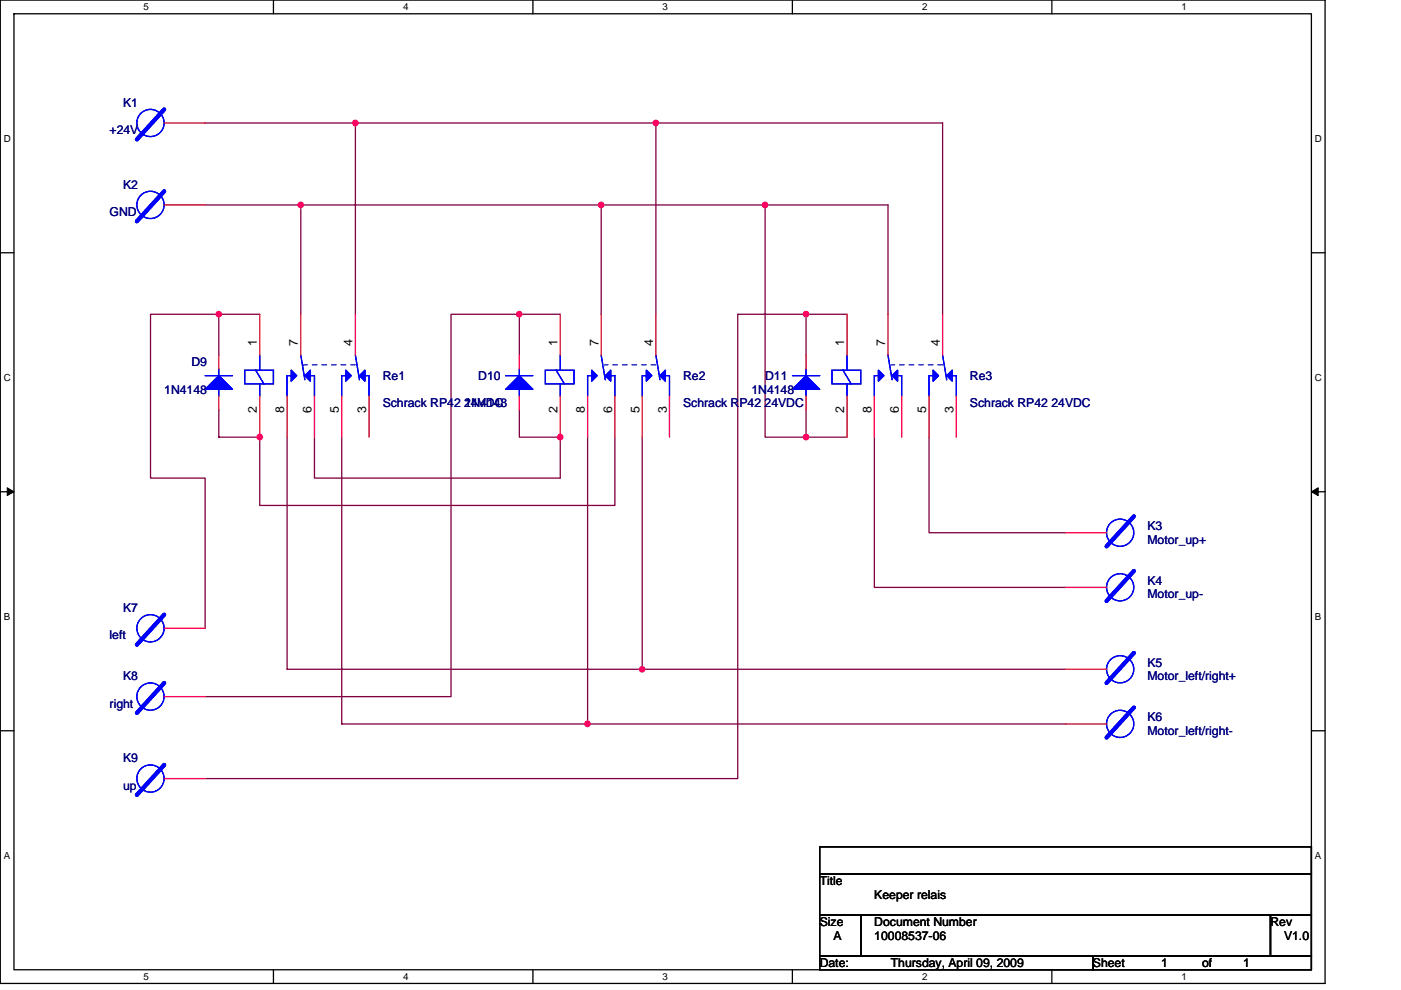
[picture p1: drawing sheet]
<svg xmlns="http://www.w3.org/2000/svg" width="297mm" height="210mm" viewBox="0 0 297 210" stroke-linecap="round" stroke-linejoin="round" font-family="sans-serif">
<path d="M.1 0h280.8v208.5h-280.8zM3 2.9h275v202.7h-275z" fill="none" stroke="#000" stroke-width=".28"/>
<g fill="#fff">
<path d="M30.5 .3h1.1v2.3h-1.1z"/>
<path d="M30.5 205.9h1.1v2.3h-1.1z"/>
</g>
<path d="M58 0v2.9M58 205.6v2.9" fill="none" stroke="#000" stroke-width=".28"/>
<g fill="#fff">
<path d="M85.5 .3h1.1v2.3h-1.1z"/>
<path d="M85.5 205.9h1.1v2.3h-1.1z"/>
</g>
<path d="M113 0v2.9M113 205.6v2.9" fill="none" stroke="#000" stroke-width=".28"/>
<g fill="#fff">
<path d="M140.5 .3h1.1v2.3h-1.1z"/>
<path d="M140.5 205.9h1.1v2.3h-1.1z"/>
</g>
<path d="M168 0v2.9M168 205.6v2.9" fill="none" stroke="#000" stroke-width=".28"/>
<g fill="#fff">
<path d="M195.5 .3h1.2v2.3h-1.2z"/>
<path d="M195.5 205.9h1.2v2.3h-1.2z"/>
</g>
<path d="M223 0v2.9M223 205.6v2.9" fill="none" stroke="#000" stroke-width=".28"/>
<g fill="#fff">
<path d="M250.5 .3h1.2v2.3h-1.2z"/>
<path d="M250.5 205.9h1.2v2.3h-1.2z"/>
<path d="M.8 28.3h1.5v2.3h-1.5z"/>
<path d="M278.8 28.3h1.5v2.3h-1.5z"/>
<path d="M.8 78.9h1.5v2.3h-1.5z"/>
<path d="M278.8 78.9h1.5v2.3h-1.5z"/>
</g>
<path d="M.1 53.6h2.9M278 53.6h2.9" fill="none" stroke="#000" stroke-width=".28"/>
<g fill="#fff">
<path d="M.8 129.6h1.4v2.3h-1.4z"/>
<path d="M278.8 129.6h1.4v2.3h-1.4z"/>
</g>
<path d="M.1 104.3h2.9M278 104.3h2.9" fill="none" stroke="#000" stroke-width=".28"/>
<path d="M1.5 103.4l1.5 .9-1.5 .8zM278 104.3l1.5-.9v1.7z" fill="#000" stroke="#000" stroke-width=".21"/>
<g fill="#fff">
<path d="M.8 180.3h1.4v2.3h-1.4z"/>
<path d="M278.8 180.3h1.4v2.3h-1.4z"/>
</g>
<path d="M.1 154.9h2.9M278 154.9h2.9M173.8 179.6h104.2v5.7h-104.2zM173.8 194h8.7v8.7h-8.7zM173.8 185.3h104.2v8.7h-104.2zM182.5 194h86.9v8.7h-86.9zM269.4 194h8.6v8.7h-8.6zM173.8 202.7h57.9v2.9h-57.9zM231.7 202.7h46.3v2.9h-46.3z" fill="none" stroke="#000" stroke-width=".28"/>
<g fill="none" stroke="#800040" stroke-width=".28">
<path d="M43.5 26.1h31.9v40.5M75.4 26.1h124.5v40.5M139.1 26.1v40.5M43.5 43.5h20.3v23.1M63.8 43.5h63.7M127.5 43.5h34.7v49.2h8.7M127.5 43.5v23.1M162.2 43.5h26.1v23.1M46.4 66.6h-14.5v34.8h11.6v31.8M46.4 66.6v8.7M46.4 66.6h8.7M110.1 66.6h-14.5v81.1h-52.1"/>
<path d="M118.8 66.6h-8.7v8.7M170.9 66.6h-14.5v98.5h-112.9M179.6 66.6h-8.7v8.7M46.4 86.9v5.8h8.7v14.5h75.3v-14.5M60.9 92.7v49.2h165M72.5 92.7v60.8h153.4M110.1 86.9v5.8h8.7v8.7h-52.1v-8.7M124.6 92.7v60.8M136.2 92.7v49.2M170.9 86.9v5.8h8.7M185.4 92.7v31.8h40.5M197 92.7v20.2h28.9"/>
</g>
<g fill="#f0f" stroke="#f0f" stroke-width=".28">
<circle cx="63.8" cy="43.5" r=".57"/>
<circle cx="127.5" cy="43.5" r=".57"/>
<circle cx="75.3" cy="26.1" r=".57"/>
<circle cx="139" cy="26.1" r=".57"/>
<circle cx="162.2" cy="43.5" r=".57"/>
<circle cx="124.6" cy="153.5" r=".57"/>
<circle cx="136.1" cy="141.9" r=".57"/>
<circle cx="170.9" cy="92.7" r=".57"/>
<circle cx="170.9" cy="66.6" r=".57"/>
<circle cx="46.4" cy="66.6" r=".57"/>
<circle cx="110.1" cy="66.6" r=".57"/>
<circle cx="55.1" cy="92.7" r=".57"/>
<circle cx="118.8" cy="92.7" r=".57"/>
</g>
<path d="M34.8 23.2l-5.8 6.4M34.8 40.6l-5.8 6.3M240.4 109.5l-5.8 6.3M34.8 130.3l-5.8 6.4M240.4 121.1l-5.8 6.3M240.4 138.4l-5.8 6.4M34.8 144.8l-5.8 6.4M240.4 150l-5.8 6.4M34.8 162.2l-5.8 6.4" fill="none" stroke="#00f" stroke-width=".87"/>
<g fill="none" stroke="#00f" stroke-width=".28">
<path d="M43.5 79.7h5.8M46.4 78.2v1.5M51.9 78.5h6.1v2.9h-6.1zM54.2 78.5l1.7 2.9M55.1 75.3v3.2M61.7 79.7h-.8v4.3M63.8 75.3l.8 5.2M64.9 79.7h1.8v4.3M73.3 79.7h-.8v4.3M75.4 75.3l.8 5.2M76.5 79.7h1.7v4.3M107.2 79.7h5.8"/>
<path d="M110.1 78.2v1.5M115.6 78.5h6.1v2.9h-6.1zM117.9 78.5l1.8 2.9M118.8 75.3v3.2M125.5 79.7h-.9v4.3M127.5 75.3l.8 5.2M128.6 79.7h1.8v4.3M137 79.7h-.8v4.3M139.1 75.3l.8 5.2M140.2 79.7h1.7v4.3M168 79.7h5.8M170.9 78.2v1.5"/>
<path d="M176.4 78.5h6.1v2.9h-6.1zM178.7 78.5l1.8 2.9M179.6 75.3v3.2M186.2 79.7h-.8v4.3M188.3 75.3l.8 5.2M189.4 79.7h1.8v4.3M197.8 79.7h-.8v4.3M199.9 75.3l.8 5.2M201 79.7h1.8v4.3M46.4 82.5v1.5M55.1 81.4v2.6M110.1 82.5v1.5"/>
<path d="M118.8 81.4v2.6M170.9 82.5v1.5M179.6 81.4v2.6"/>
<circle cx="31.9" cy="26.1" r="2.89"/>
<circle cx="31.9" cy="43.4" r="2.89"/>
<circle cx="237.5" cy="112.9" r="2.89"/>
<circle cx="31.9" cy="133.2" r="2.89"/>
<circle cx="237.5" cy="124.5" r="2.89"/>
<circle cx="31.9" cy="147.7" r="2.89"/>
<circle cx="237.5" cy="153.5" r="2.89"/>
<circle cx="237.5" cy="141.9" r="2.89"/>
<circle cx="31.9" cy="165.1" r="2.89"/>
</g>
<g fill="none" stroke="#f00" stroke-width=".28">
<path d="M34.8 26.1h8.7M34.8 43.5h8.7M46.4 75.3v2.9M55.1 66.6v8.7M63.8 66.6v8.7M75.4 66.6v8.7M110.1 75.3v2.9M118.8 66.6v8.7M127.5 66.6v8.7M139.1 66.6v8.7M170.9 75.3v2.9M179.6 66.6v8.7"/>
<path d="M188.3 66.6v8.7M199.9 66.6v8.7M46.4 84v2.9M55.1 84v8.7M60.9 84v8.7M66.7 84v8.7M72.5 84v8.7M78.2 84v8.7M110.1 84v2.9M118.8 84v8.7M124.6 84v8.7M130.4 84v8.7"/>
<path d="M136.2 84v8.7M141.9 84v8.7M170.9 84v2.9M179.6 84v8.7M185.4 84v8.7M191.2 84v8.7M197 84v8.7M202.8 84v8.7M225.9 112.9h8.7M34.8 133.2h8.7M225.9 124.5h8.7M34.8 147.7h8.7"/>
<path d="M225.9 141.9h8.7M225.9 153.5h8.7M34.8 165.1h8.7"/>
</g>
<g fill="#00f" stroke="#00f" stroke-width=".28">
<path d="M137 78.5l1.2 1.2-1.2 1.1z" fill-rule="evenodd"/>
<path d="M141.1 78.5v2.3l-1.2-1.1z" fill-rule="evenodd"/>
<path d="M128.3 79.7l1.2-1.2v2.3z" fill-rule="evenodd"/>
<path d="M125.5 78.5l1.1 1.2-1.1 1.1z" fill-rule="evenodd"/>
<path d="M137 78.5l1.2 1.2-1.2 1.1z" fill-rule="evenodd"/>
<path d="M141.1 78.5v2.3l-1.2-1.1z" fill-rule="evenodd"/>
<path d="M128.3 79.7l1.2-1.2v2.3z" fill-rule="evenodd"/>
<path d="M125.5 78.5l1.1 1.2-1.1 1.1z" fill-rule="evenodd"/>
<path d="M110.1 79.7l2.9 2.8h-5.8z" fill-rule="evenodd"/>
<path d="M110.1 79.7l2.9 2.8h-5.8z" fill-rule="evenodd"/>
<path d="M46.4 79.7l2.9 2.8h-5.8z" fill-rule="evenodd"/>
<path d="M46.4 79.7l2.9 2.8h-5.8z" fill-rule="evenodd"/>
<path d="M197.8 78.5l1.2 1.2-1.2 1.1z" fill-rule="evenodd"/>
<path d="M201.9 78.5v2.3l-1.2-1.1z" fill-rule="evenodd"/>
<path d="M190.3 78.5v2.3l-1.2-1.1z" fill-rule="evenodd"/>
<path d="M186.2 78.5l1.2 1.2-1.2 1.1z" fill-rule="evenodd"/>
<path d="M197.8 78.5l1.2 1.2-1.2 1.1z" fill-rule="evenodd"/>
<path d="M201.9 78.5v2.3l-1.2-1.1z" fill-rule="evenodd"/>
<path d="M190.3 78.5v2.3l-1.2-1.1z" fill-rule="evenodd"/>
<path d="M186.2 78.5l1.2 1.2-1.2 1.1z" fill-rule="evenodd"/>
<path d="M73.3 78.5l1.2 1.2-1.2 1.1z" fill-rule="evenodd"/>
<path d="M76.2 79.7l1.2-1.2v2.3z" fill-rule="evenodd"/>
<path d="M64.6 79.7l1.2-1.2v2.3z" fill-rule="evenodd"/>
<path d="M61.7 78.5l1.2 1.2-1.2 1.1z" fill-rule="evenodd"/>
<path d="M73.3 78.5l1.2 1.2-1.2 1.1z" fill-rule="evenodd"/>
<path d="M76.2 79.7l1.2-1.2v2.3z" fill-rule="evenodd"/>
<path d="M64.6 79.7l1.2-1.2v2.3z" fill-rule="evenodd"/>
<path d="M61.7 78.5l1.2 1.2-1.2 1.1z" fill-rule="evenodd"/>
<path d="M170.9 79.7l2.9 2.8h-5.8z" fill-rule="evenodd"/>
<path d="M170.9 79.7l2.9 2.8h-5.8z" fill-rule="evenodd"/>
</g>
<path d="M64.3 77.3h.1M75.4 77.3h-11.1M128.1 77.3h.1M139.1 77.3h-11M188.9 77.3h.1M199.9 77.3h-11" fill="none" stroke="#fff" stroke-width=".21" stroke-dasharray="1 1 1 1 1 1 1 1"/>
<path d="M64.3 77.3h.1M75.4 77.3h-11.1M128.1 77.3h.1M139.1 77.3h-11M188.9 77.3h.1M199.9 77.3h-11" fill="none" stroke="#00f" stroke-width=".21" stroke-dasharray="1 1 1 1 1 1 1 1"/>
<g font-size="2.6" fill="#000080">
<text x="26.1" y="22.6">K1</text>
<text x="23.2" y="28.4">+24V</text>
<text x="26.1" y="40">K2</text>
<text x="23.2" y="45.8">GND</text>
<text x="40.6" y="77.6">D9</text>
<text x="34.8" y="83.4">1N4148</text>
<text x="81.1" y="80.5">Re1</text>
<text x="101.4" y="80.5">D10</text>
<text x="144.8" y="80.5">Re2</text>
<text x="159.3" y="83.4">1N4148</text>
<text x="162.2" y="80.5">D11</text>
<text x="205.7" y="80.5">Re3</text>
<text x="81.1" y="86.3">Schrack RP42 24VDC</text>
<text x="98.5" y="86.3">1N4148</text>
<text x="144.8" y="86.3">Schrack RP42 24VDC</text>
<text x="205.7" y="86.3">Schrack RP42 24VDC</text>
<text x="243.3" y="112.4">K3</text>
<text x="243.3" y="115.3">Motor_up+</text>
<text x="243.3" y="124">K4</text>
<text x="26.1" y="129.8">K7</text>
<text x="243.3" y="126.9">Motor_up-</text>
<text x="23.2" y="135.6">left</text>
<text x="243.3" y="141.4">K5</text>
<text x="26.1" y="144.2">K8</text>
<text x="243.3" y="144.2">Motor_left/right+</text>
<text x="23.2" y="150">right</text>
<text x="243.3" y="152.9">K6</text>
<text x="243.3" y="155.8">Motor_left/right-</text>
<text x="26.1" y="161.6">K9</text>
<text x="26.1" y="167.4">up</text>
</g>
<g font-size="2.6">
<text x="54.5" y="73.3" transform="rotate(-90 54.5 73.3)">1</text>
<text x="63.2" y="73.3" transform="rotate(-90 63.2 73.3)">7</text>
<text x="74.8" y="73.3" transform="rotate(-90 74.8 73.3)">4</text>
<text x="118.2" y="73.3" transform="rotate(-90 118.2 73.3)">1</text>
<text x="126.9" y="73.3" transform="rotate(-90 126.9 73.3)">7</text>
<text x="138.5" y="73.3" transform="rotate(-90 138.5 73.3)">4</text>
<text x="179" y="73.3" transform="rotate(-90 179 73.3)">1</text>
<text x="187.7" y="73.3" transform="rotate(-90 187.7 73.3)">7</text>
<text x="199.3" y="73.3" transform="rotate(-90 199.3 73.3)">4</text>
<text x="54.5" y="87.5" transform="rotate(-90 54.5 87.5)">2</text>
<text x="60.3" y="87.5" transform="rotate(-90 60.3 87.5)">8</text>
<text x="66.1" y="87.5" transform="rotate(-90 66.1 87.5)">6</text>
<text x="71.9" y="87.5" transform="rotate(-90 71.9 87.5)">5</text>
<text x="77.7" y="87.5" transform="rotate(-90 77.7 87.5)">3</text>
<text x="118.2" y="87.5" transform="rotate(-90 118.2 87.5)">2</text>
<text x="124" y="87.5" transform="rotate(-90 124 87.5)">8</text>
<text x="129.8" y="87.5" transform="rotate(-90 129.8 87.5)">6</text>
<text x="135.6" y="87.5" transform="rotate(-90 135.6 87.5)">5</text>
<text x="141.3" y="87.5" transform="rotate(-90 141.3 87.5)">3</text>
<text x="179" y="87.5" transform="rotate(-90 179 87.5)">2</text>
<text x="184.8" y="87.5" transform="rotate(-90 184.8 87.5)">8</text>
<text x="190.6" y="87.5" transform="rotate(-90 190.6 87.5)">6</text>
<text x="196.4" y="87.5" transform="rotate(-90 196.4 87.5)">5</text>
<text x="202.2" y="87.5" transform="rotate(-90 202.2 87.5)">3</text>
<text x="173.8" y="187.7">Title</text>
<text x="185.4" y="190.6">Keeper relais</text>
<text x="173.8" y="196.4">Size</text>
<text x="185.4" y="196.4">Document Number</text>
<text x="269.4" y="196.4">Rev</text>
<text x="176.7" y="199.3">A</text>
<text x="185.4" y="199.3">10008537-06</text>
<text x="272.2" y="199.3">V1.0</text>
<text x="173.8" y="205">Date:</text>
<text x="188.9" y="205">Thursday, April 09, 2009</text>
<text x="231.7" y="205">Sheet</text>
<text x="246.2" y="205">1</text>
<text x="254.9" y="205">of</text>
<text x="263.6" y="205">1</text>
</g>
<g font-size="2.1">
<text x="30.5" y="2.2">5</text>
<text x="85.5" y="2.2">4</text>
<text x="140.5" y="2.2">3</text>
<text x="195.5" y="2.2">2</text>
<text x="250.5" y="2.2">1</text>
<text x=".8" y="30.1">D</text>
<text x="278.8" y="30.1">D</text>
<text x=".8" y="80.8">C</text>
<text x="278.8" y="80.8">C</text>
<text x=".8" y="131.4">B</text>
<text x="278.8" y="131.4">B</text>
<text x=".8" y="182.1">A</text>
<text x="278.8" y="182.1">A</text>
<text x="30.5" y="207.8">5</text>
<text x="85.5" y="207.8">4</text>
<text x="140.5" y="207.8">3</text>
<text x="195.5" y="207.8">2</text>
<text x="250.5" y="207.8">1</text>
</g>
</svg>
